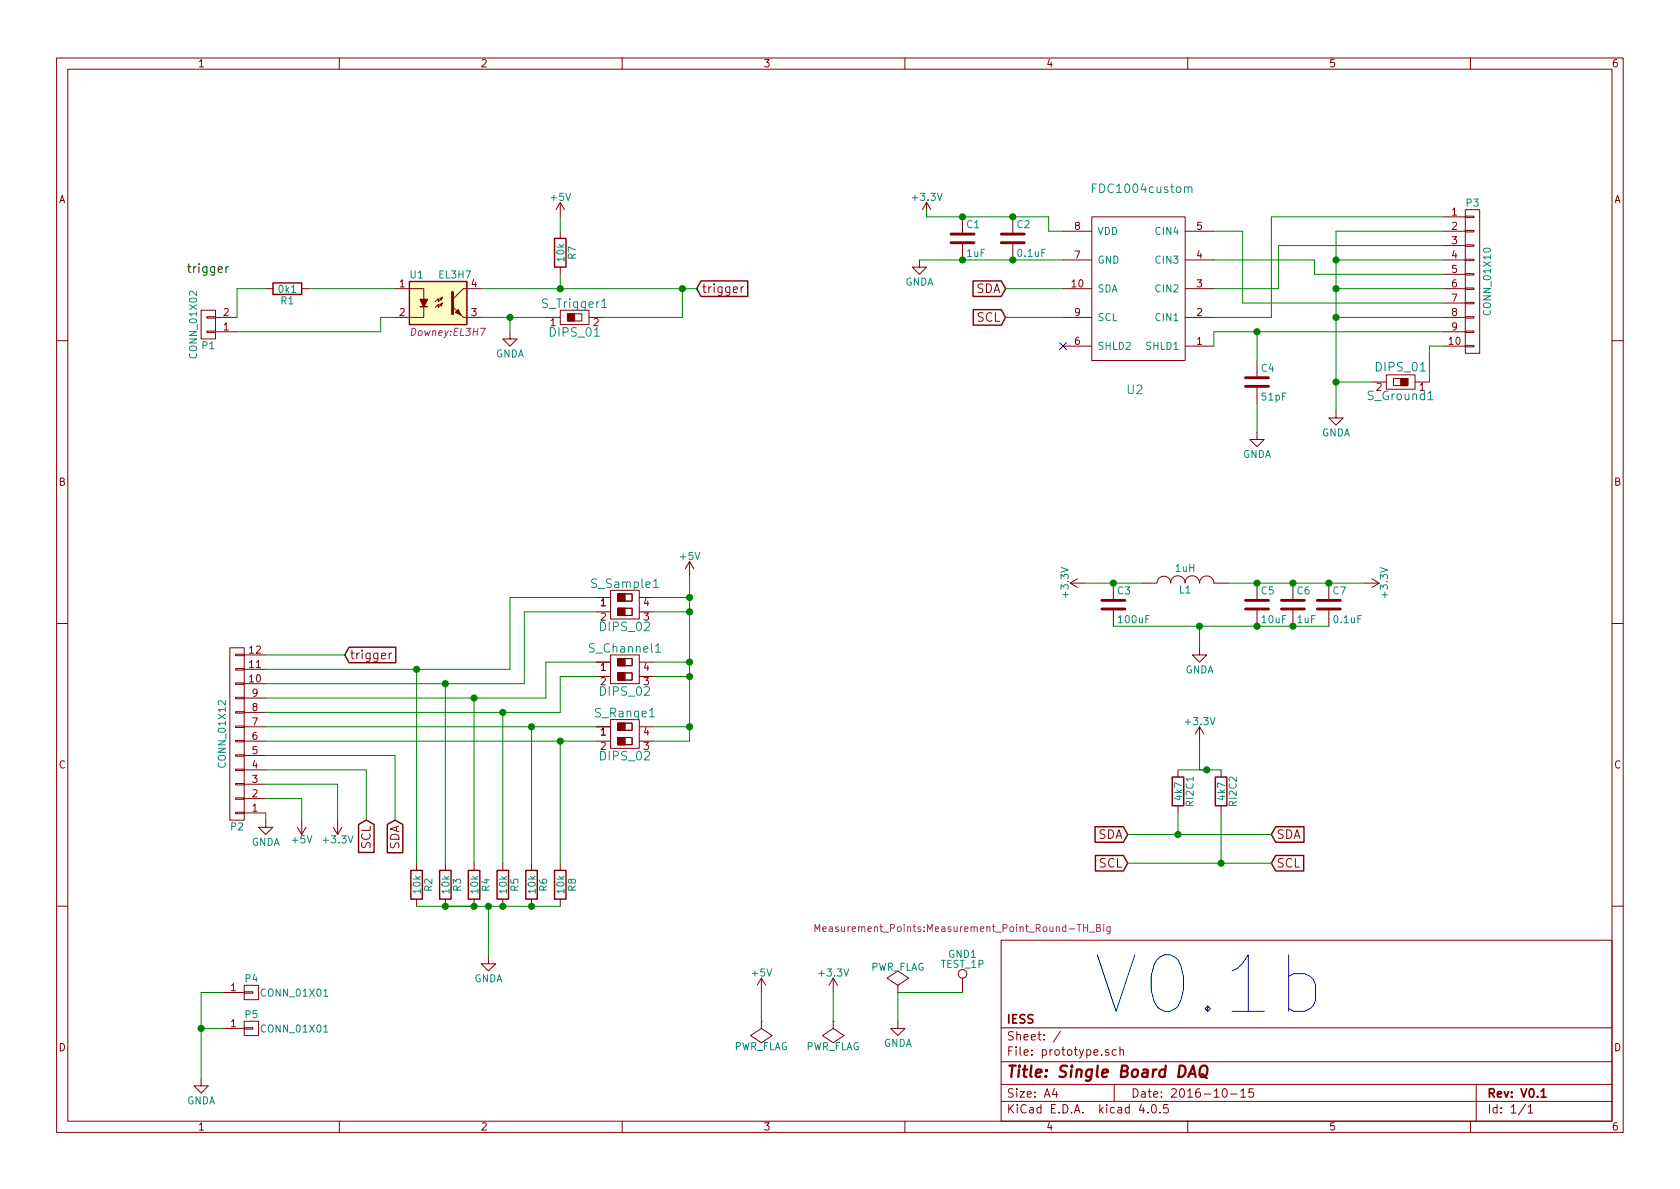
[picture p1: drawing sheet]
EESchema Schematic File Version 2
LIBS:power
LIBS:device
LIBS:transistors
LIBS:conn
LIBS:linear
LIBS:regul
LIBS:74xx
LIBS:cmos4000
LIBS:adc-dac
LIBS:memory
LIBS:xilinx
LIBS:microcontrollers
LIBS:dsp
LIBS:microchip
LIBS:analog_switches
LIBS:motorola
LIBS:texas
LIBS:intel
LIBS:audio
LIBS:interface
LIBS:digital-audio
LIBS:philips
LIBS:display
LIBS:cypress
LIBS:siliconi
LIBS:opto
LIBS:atmel
LIBS:contrib
LIBS:valves
LIBS:prototype-cache
EELAYER 25 0
EELAYER END
$Descr A4 11693 8268
encoding utf-8
Sheet 1 1
Title "Single Board DAQ"
Date "2016-10-15"
Rev "V0.1"
Comp "IESS"
Comment1 ""
Comment2 ""
Comment3 ""
Comment4 ""
$EndDescr
$Comp
L CONN_01X12 P2
U 1 1
P 1650 5100
F 0 "P2" H 1650 5750 50  0000 C CNN
F 1 "CONN_01X12" V 1750 5100 50  0000 C CNN
F 2 "Downey:3M_12POS_ribbon_conn" H 1650 5100 50  0001 C CNN
F 3 "" H 1650 5100 50  0000 C CNN
	1    1650 5100
	-1   0    0    1   
$EndComp
$Comp
L CONN_01X02 P1
U 1 1
P 1450 2250
F 0 "P1" H 1450 2400 50  0000 C CNN
F 1 "CONN_01X02" V 1550 2250 50  0000 C CNN
F 2 "Pin_Headers:Pin_Header_Straight_1x02_Pitch2.00mm" H 1450 2250 50  0001 C CNN
F 3 "" H 1450 2250 50  0000 C CNN
	1    1450 2250
	-1   0    0    1   
$EndComp
Text Label 1300 1900 0    60   ~ 0
trigger
$Comp
L R R1
U 1 1
P 2000 2000
F 0 "R1" V 2080 2000 50  0000 C CNN
F 1 "0k1" V 2000 2000 50  0000 C CNN
F 2 "Capacitors_SMD:C_0603_HandSoldering" V 1930 2000 50  0001 C CNN
F 3 "" H 2000 2000 50  0000 C CNN
	1    2000 2000
	0    1    1    0   
$EndComp
$Comp
L +5V #PWR01
U 1 1
P 3900 1500
F 0 "#PWR01" H 3900 1350 50  0001 C CNN
F 1 "+5V" H 3900 1640 50  0000 C CNN
F 2 "" H 3900 1500 50  0000 C CNN
F 3 "" H 3900 1500 50  0000 C CNN
	1    3900 1500
	1    0    0    -1  
$EndComp
$Comp
L R R7
U 1 1
P 3900 1750
F 0 "R7" V 3980 1750 50  0000 C CNN
F 1 "10k" V 3900 1750 50  0000 C CNN
F 2 "Capacitors_SMD:C_0603_HandSoldering" V 3830 1750 50  0001 C CNN
F 3 "" H 3900 1750 50  0000 C CNN
	1    3900 1750
	1    0    0    -1  
$EndComp
$Comp
L GNDA #PWR02
U 1 1
P 3550 2300
F 0 "#PWR02" H 3550 2050 50  0001 C CNN
F 1 "GNDA" H 3550 2150 50  0000 C CNN
F 2 "" H 3550 2300 50  0000 C CNN
F 3 "" H 3550 2300 50  0000 C CNN
	1    3550 2300
	1    0    0    -1  
$EndComp
Text GLabel 4850 2000 2    60   Input ~ 0
trigger
Text GLabel 2400 4550 2    60   Input ~ 0
trigger
$Comp
L DIPS_02 S_Range1
U 1 1
P 4350 5100
F 0 "S_Range1" V 4200 5100 60  0000 C CNN
F 1 "DIPS_02" V 4500 5100 60  0000 C CNN
F 2 "Buttons_Switches_ThroughHole:SW_DIP_x2_W7.62mm_Slide" H 4350 5100 60  0001 C CNN
F 3 "" H 4350 5100 60  0001 C CNN
	1    4350 5100
	0    1    1    0   
$EndComp
$Comp
L R R6
U 1 1
P 3700 6150
F 0 "R6" V 3780 6150 50  0000 C CNN
F 1 "10k" V 3700 6150 50  0000 C CNN
F 2 "Capacitors_SMD:C_0603_HandSoldering" V 3630 6150 50  0001 C CNN
F 3 "" H 3700 6150 50  0000 C CNN
	1    3700 6150
	1    0    0    -1  
$EndComp
$Comp
L R R8
U 1 1
P 3900 6150
F 0 "R8" V 3980 6150 50  0000 C CNN
F 1 "10k" V 3900 6150 50  0000 C CNN
F 2 "Capacitors_SMD:C_0603_HandSoldering" V 3830 6150 50  0001 C CNN
F 3 "" H 3900 6150 50  0000 C CNN
	1    3900 6150
	1    0    0    -1  
$EndComp
$Comp
L GNDA #PWR03
U 1 1
P 3400 6650
F 0 "#PWR03" H 3400 6400 50  0001 C CNN
F 1 "GNDA" H 3400 6500 50  0000 C CNN
F 2 "" H 3400 6650 50  0000 C CNN
F 3 "" H 3400 6650 50  0000 C CNN
	1    3400 6650
	1    0    0    -1  
$EndComp
$Comp
L DIPS_02 S_Channel1
U 1 1
P 4350 4650
F 0 "S_Channel1" V 4200 4650 60  0000 C CNN
F 1 "DIPS_02" V 4500 4650 60  0000 C CNN
F 2 "Buttons_Switches_ThroughHole:SW_DIP_x2_W7.62mm_Slide" H 4350 4650 60  0001 C CNN
F 3 "" H 4350 4650 60  0001 C CNN
	1    4350 4650
	0    1    1    0   
$EndComp
$Comp
L DIPS_02 S_Sample1
U 1 1
P 4350 4200
F 0 "S_Sample1" V 4200 4200 60  0000 C CNN
F 1 "DIPS_02" V 4500 4200 60  0000 C CNN
F 2 "Buttons_Switches_ThroughHole:SW_DIP_x2_W7.62mm_Slide" H 4350 4200 60  0001 C CNN
F 3 "" H 4350 4200 60  0001 C CNN
	1    4350 4200
	0    1    1    0   
$EndComp
$Comp
L R R5
U 1 1
P 3500 6150
F 0 "R5" V 3580 6150 50  0000 C CNN
F 1 "10k" V 3500 6150 50  0000 C CNN
F 2 "Capacitors_SMD:C_0603_HandSoldering" V 3430 6150 50  0001 C CNN
F 3 "" H 3500 6150 50  0000 C CNN
	1    3500 6150
	1    0    0    -1  
$EndComp
$Comp
L R R4
U 1 1
P 3300 6150
F 0 "R4" V 3380 6150 50  0000 C CNN
F 1 "10k" V 3300 6150 50  0000 C CNN
F 2 "Capacitors_SMD:C_0603_HandSoldering" V 3230 6150 50  0001 C CNN
F 3 "" H 3300 6150 50  0000 C CNN
	1    3300 6150
	1    0    0    -1  
$EndComp
$Comp
L R R3
U 1 1
P 3100 6150
F 0 "R3" V 3180 6150 50  0000 C CNN
F 1 "10k" V 3100 6150 50  0000 C CNN
F 2 "Capacitors_SMD:C_0603_HandSoldering" V 3030 6150 50  0001 C CNN
F 3 "" H 3100 6150 50  0000 C CNN
	1    3100 6150
	1    0    0    -1  
$EndComp
$Comp
L R R2
U 1 1
P 2900 6150
F 0 "R2" V 2980 6150 50  0000 C CNN
F 1 "10k" V 2900 6150 50  0000 C CNN
F 2 "Capacitors_SMD:C_0603_HandSoldering" V 2830 6150 50  0001 C CNN
F 3 "" H 2900 6150 50  0000 C CNN
	1    2900 6150
	1    0    0    -1  
$EndComp
$Comp
L +5V #PWR04
U 1 1
P 4800 4000
F 0 "#PWR04" H 4800 3850 50  0001 C CNN
F 1 "+5V" H 4800 4140 50  0000 C CNN
F 2 "" H 4800 4000 50  0000 C CNN
F 3 "" H 4800 4000 50  0000 C CNN
	1    4800 4000
	1    0    0    -1  
$EndComp
$Comp
L +5V #PWR05
U 1 1
P 2100 5700
F 0 "#PWR05" H 2100 5550 50  0001 C CNN
F 1 "+5V" H 2100 5840 50  0000 C CNN
F 2 "" H 2100 5700 50  0000 C CNN
F 3 "" H 2100 5700 50  0000 C CNN
	1    2100 5700
	-1   0    0    1   
$EndComp
$Comp
L GNDA #PWR06
U 1 1
P 1850 5700
F 0 "#PWR06" H 1850 5450 50  0001 C CNN
F 1 "GNDA" H 1850 5550 50  0000 C CNN
F 2 "" H 1850 5700 50  0000 C CNN
F 3 "" H 1850 5700 50  0000 C CNN
	1    1850 5700
	1    0    0    -1  
$EndComp
$Comp
L +3.3V #PWR07
U 1 1
P 2350 5700
F 0 "#PWR07" H 2350 5550 50  0001 C CNN
F 1 "+3.3V" H 2350 5840 50  0000 C CNN
F 2 "" H 2350 5700 50  0000 C CNN
F 3 "" H 2350 5700 50  0000 C CNN
	1    2350 5700
	-1   0    0    1   
$EndComp
Text GLabel 2750 5700 3    60   Input ~ 0
SDA
Text GLabel 2550 5700 3    60   Input ~ 0
SCL
$Comp
L DIPS_01 S_Ground1
U 1 1
P 9750 2650
F 0 "S_Ground1" V 9650 2650 60  0000 C CNN
F 1 "DIPS_01" V 9850 2650 60  0000 C CNN
F 2 "Buttons_Switches_ThroughHole:SW_DIP_x1_W7.62mm_Slide" H 9750 2650 60  0001 C CNN
F 3 "" H 9750 2650 60  0001 C CNN
	1    9750 2650
	0    -1   -1   0   
$EndComp
$Comp
L DIPS_01 S_Trigger1
U 1 1
P 4000 2200
F 0 "S_Trigger1" V 3900 2200 60  0000 C CNN
F 1 "DIPS_01" V 4100 2200 60  0000 C CNN
F 2 "Buttons_Switches_ThroughHole:SW_DIP_x1_W7.62mm_Slide" H 4000 2200 60  0001 C CNN
F 3 "" H 4000 2200 60  0001 C CNN
	1    4000 2200
	0    1    1    0   
$EndComp
$Comp
L CONN_01X10 P3
U 1 1
P 10250 1950
F 0 "P3" H 10250 2500 50  0000 C CNN
F 1 "CONN_01X10" V 10350 1950 50  0000 C CNN
F 2 "Downey:SMD_DSUB_9_female" H 10250 1950 50  0001 C CNN
F 3 "" H 10250 1950 50  0000 C CNN
	1    10250 1950
	1    0    0    -1  
$EndComp
$Comp
L GNDA #PWR08
U 1 1
P 9300 2850
F 0 "#PWR08" H 9300 2600 50  0001 C CNN
F 1 "GNDA" H 9300 2700 50  0000 C CNN
F 2 "" H 9300 2850 50  0000 C CNN
F 3 "" H 9300 2850 50  0000 C CNN
	1    9300 2850
	1    0    0    -1  
$EndComp
$Comp
L FDC1004custom U2
U 1 1
P 7900 2200
F 0 "U2" H 7900 1700 60  0000 C CNN
F 1 "FDC1004custom" H 7950 3100 60  0000 C CNN
F 2 "Downey:SOIC_10_FDC1004" H 7950 2200 60  0001 C CNN
F 3 "" H 7950 2200 60  0001 C CNN
	1    7900 2200
	1    0    0    -1  
$EndComp
$Comp
L +3.3V #PWR09
U 1 1
P 6450 1500
F 0 "#PWR09" H 6450 1350 50  0001 C CNN
F 1 "+3.3V" H 6450 1640 50  0000 C CNN
F 2 "" H 6450 1500 50  0000 C CNN
F 3 "" H 6450 1500 50  0000 C CNN
	1    6450 1500
	1    0    0    -1  
$EndComp
$Comp
L GNDA #PWR010
U 1 1
P 6400 1800
F 0 "#PWR010" H 6400 1550 50  0001 C CNN
F 1 "GNDA" H 6400 1650 50  0000 C CNN
F 2 "" H 6400 1800 50  0000 C CNN
F 3 "" H 6400 1800 50  0000 C CNN
	1    6400 1800
	1    0    0    -1  
$EndComp
NoConn ~ 7400 2400
Text GLabel 7850 6000 0    60   Input ~ 0
SCL
Text GLabel 8850 5800 2    60   Input ~ 0
SDA
Text GLabel 8850 6000 2    60   Input ~ 0
SCL
$Comp
L R RI2C1
U 1 1
P 8200 5500
F 0 "RI2C1" V 8280 5500 50  0000 C CNN
F 1 "4k7" V 8200 5500 50  0000 C CNN
F 2 "Capacitors_SMD:C_0603_HandSoldering" V 8130 5500 50  0001 C CNN
F 3 "" H 8200 5500 50  0000 C CNN
	1    8200 5500
	1    0    0    -1  
$EndComp
$Comp
L R RI2C2
U 1 1
P 8500 5500
F 0 "RI2C2" V 8580 5500 50  0000 C CNN
F 1 "4k7" V 8500 5500 50  0000 C CNN
F 2 "Capacitors_SMD:C_0603_HandSoldering" V 8430 5500 50  0001 C CNN
F 3 "" H 8500 5500 50  0000 C CNN
	1    8500 5500
	1    0    0    -1  
$EndComp
$Comp
L +3.3V #PWR011
U 1 1
P 8350 5150
F 0 "#PWR011" H 8350 5000 50  0001 C CNN
F 1 "+3.3V" H 8350 5290 50  0000 C CNN
F 2 "" H 8350 5150 50  0000 C CNN
F 3 "" H 8350 5150 50  0000 C CNN
	1    8350 5150
	1    0    0    -1  
$EndComp
Text GLabel 7850 5800 0    60   Input ~ 0
SDA
$Comp
L +3.3V #PWR012
U 1 1
P 7550 4050
F 0 "#PWR012" H 7550 3900 50  0001 C CNN
F 1 "+3.3V" H 7550 4190 50  0000 C CNN
F 2 "" H 7550 4050 50  0000 C CNN
F 3 "" H 7550 4050 50  0000 C CNN
	1    7550 4050
	0    -1   -1   0   
$EndComp
$Comp
L +3.3V #PWR013
U 1 1
P 9500 4050
F 0 "#PWR013" H 9500 3900 50  0001 C CNN
F 1 "+3.3V" H 9500 4190 50  0000 C CNN
F 2 "" H 9500 4050 50  0000 C CNN
F 3 "" H 9500 4050 50  0000 C CNN
	1    9500 4050
	0    1    1    0   
$EndComp
$Comp
L INDUCTOR L1
U 1 1
P 8250 4050
F 0 "L1" V 8200 4050 50  0000 C CNN
F 1 "1uH" V 8350 4050 50  0000 C CNN
F 2 "Capacitors_SMD:C_0603_HandSoldering" H 8250 4050 50  0001 C CNN
F 3 "" H 8250 4050 50  0000 C CNN
	1    8250 4050
	0    -1   -1   0   
$EndComp
$Comp
L C C3
U 1 1
P 7750 4200
F 0 "C3" H 7775 4300 50  0000 L CNN
F 1 "100uF" H 7775 4100 50  0000 L CNN
F 2 "Capacitors_SMD:C_1206_HandSoldering" H 7788 4050 50  0001 C CNN
F 3 "" H 7750 4200 50  0000 C CNN
	1    7750 4200
	1    0    0    -1  
$EndComp
$Comp
L C C5
U 1 1
P 8750 4200
F 0 "C5" H 8775 4300 50  0000 L CNN
F 1 "10uF" H 8775 4100 50  0000 L CNN
F 2 "Capacitors_SMD:C_0603_HandSoldering" H 8788 4050 50  0001 C CNN
F 3 "" H 8750 4200 50  0000 C CNN
	1    8750 4200
	1    0    0    -1  
$EndComp
$Comp
L C C6
U 1 1
P 9000 4200
F 0 "C6" H 9025 4300 50  0000 L CNN
F 1 "1uF" H 9025 4100 50  0000 L CNN
F 2 "Capacitors_SMD:C_0603_HandSoldering" H 9038 4050 50  0001 C CNN
F 3 "" H 9000 4200 50  0000 C CNN
	1    9000 4200
	1    0    0    -1  
$EndComp
$Comp
L C C7
U 1 1
P 9250 4200
F 0 "C7" H 9275 4300 50  0000 L CNN
F 1 "0.1uF" H 9275 4100 50  0000 L CNN
F 2 "Capacitors_SMD:C_0603_HandSoldering" H 9288 4050 50  0001 C CNN
F 3 "" H 9250 4200 50  0000 C CNN
	1    9250 4200
	1    0    0    -1  
$EndComp
$Comp
L GNDA #PWR014
U 1 1
P 8350 4500
F 0 "#PWR014" H 8350 4250 50  0001 C CNN
F 1 "GNDA" H 8350 4350 50  0000 C CNN
F 2 "" H 8350 4500 50  0000 C CNN
F 3 "" H 8350 4500 50  0000 C CNN
	1    8350 4500
	1    0    0    -1  
$EndComp
$Comp
L C C1
U 1 1
P 6700 1650
F 0 "C1" H 6725 1750 50  0000 L CNN
F 1 "1uF" H 6725 1550 50  0000 L CNN
F 2 "Capacitors_SMD:C_0603_HandSoldering" H 6738 1500 50  0001 C CNN
F 3 "" H 6700 1650 50  0000 C CNN
	1    6700 1650
	1    0    0    -1  
$EndComp
$Comp
L C C2
U 1 1
P 7050 1650
F 0 "C2" H 7075 1750 50  0000 L CNN
F 1 "0.1uF" H 7075 1550 50  0000 L CNN
F 2 "Capacitors_SMD:C_0603_HandSoldering" H 7088 1500 50  0001 C CNN
F 3 "" H 7050 1650 50  0000 C CNN
	1    7050 1650
	1    0    0    -1  
$EndComp
$Comp
L C C4
U 1 1
P 8750 2650
F 0 "C4" H 8775 2750 50  0000 L CNN
F 1 "51pF" H 8775 2550 50  0000 L CNN
F 2 "Capacitors_SMD:C_0603_HandSoldering" H 8788 2500 50  0001 C CNN
F 3 "" H 8750 2650 50  0000 C CNN
	1    8750 2650
	1    0    0    -1  
$EndComp
$Comp
L GNDA #PWR015
U 1 1
P 8750 3000
F 0 "#PWR015" H 8750 2750 50  0001 C CNN
F 1 "GNDA" H 8750 2850 50  0000 C CNN
F 2 "" H 8750 3000 50  0000 C CNN
F 3 "" H 8750 3000 50  0000 C CNN
	1    8750 3000
	1    0    0    -1  
$EndComp
Text GLabel 7000 2000 0    60   Input ~ 0
SDA
Text GLabel 7000 2200 0    60   Input ~ 0
SCL
$Comp
L EL3H7 U1
U 1 1
P 3050 2100
F 0 "U1" H 2850 2300 50  0000 L CNN
F 1 "EL3H7" H 3050 2300 50  0000 L CNN
F 2 "Downey:EL3H7" H 2850 1900 50  0000 L CIN
F 3 "" H 3050 2100 50  0000 L CNN
	1    3050 2100
	1    0    0    -1  
$EndComp
$Comp
L GNDA #PWR016
U 1 1
P 6250 7100
F 0 "#PWR016" H 6250 6850 50  0001 C CNN
F 1 "GNDA" H 6250 6950 50  0000 C CNN
F 2 "" H 6250 7100 50  0000 C CNN
F 3 "" H 6250 7100 50  0000 C CNN
	1    6250 7100
	1    0    0    -1  
$EndComp
$Comp
L PWR_FLAG #FLG017
U 1 1
P 6250 6900
F 0 "#FLG017" H 6250 6995 50  0001 C CNN
F 1 "PWR_FLAG" H 6250 7080 50  0000 C CNN
F 2 "" H 6250 6900 50  0000 C CNN
F 3 "" H 6250 6900 50  0000 C CNN
	1    6250 6900
	1    0    0    -1  
$EndComp
$Comp
L PWR_FLAG #FLG018
U 1 1
P 5800 7100
F 0 "#FLG018" H 5800 7195 50  0001 C CNN
F 1 "PWR_FLAG" H 5800 7280 50  0000 C CNN
F 2 "" H 5800 7100 50  0000 C CNN
F 3 "" H 5800 7100 50  0000 C CNN
	1    5800 7100
	-1   0    0    1   
$EndComp
$Comp
L PWR_FLAG #FLG019
U 1 1
P 5300 7100
F 0 "#FLG019" H 5300 7195 50  0001 C CNN
F 1 "PWR_FLAG" H 5300 7280 50  0000 C CNN
F 2 "" H 5300 7100 50  0000 C CNN
F 3 "" H 5300 7100 50  0000 C CNN
	1    5300 7100
	-1   0    0    1   
$EndComp
$Comp
L +5V #PWR020
U 1 1
P 5300 6900
F 0 "#PWR020" H 5300 6750 50  0001 C CNN
F 1 "+5V" H 5300 7040 50  0000 C CNN
F 2 "" H 5300 6900 50  0000 C CNN
F 3 "" H 5300 6900 50  0000 C CNN
	1    5300 6900
	1    0    0    -1  
$EndComp
$Comp
L +3.3V #PWR021
U 1 1
P 5800 6900
F 0 "#PWR021" H 5800 6750 50  0001 C CNN
F 1 "+3.3V" H 5800 7040 50  0000 C CNN
F 2 "" H 5800 6900 50  0000 C CNN
F 3 "" H 5800 6900 50  0000 C CNN
	1    5800 6900
	1    0    0    -1  
$EndComp
$Comp
L CONN_01X01 P5
U 1 1
P 1750 7150
F 0 "P5" H 1750 7250 50  0000 C CNN
F 1 "CONN_01X01" H 2050 7150 50  0000 C CNN
F 2 "SMD_Packages:1Pin" H 1750 7150 50  0001 C CNN
F 3 "" H 1750 7150 50  0000 C CNN
	1    1750 7150
	1    0    0    -1  
$EndComp
$Comp
L CONN_01X01 P4
U 1 1
P 1750 6900
F 0 "P4" H 1750 7000 50  0000 C CNN
F 1 "CONN_01X01" H 2050 6900 50  0000 C CNN
F 2 "SMD_Packages:1Pin" H 1750 6900 50  0001 C CNN
F 3 "" H 1750 6900 50  0000 C CNN
	1    1750 6900
	1    0    0    -1  
$EndComp
$Comp
L GNDA #PWR022
U 1 1
P 1400 7500
F 0 "#PWR022" H 1400 7250 50  0001 C CNN
F 1 "GNDA" H 1400 7350 50  0000 C CNN
F 2 "" H 1400 7500 50  0000 C CNN
F 3 "" H 1400 7500 50  0000 C CNN
	1    1400 7500
	1    0    0    -1  
$EndComp
$Comp
L TEST_1P GND1
U 1 1
P 6700 6900
F 0 "GND1" H 6700 7170 50  0000 C CNN
F 1 "TEST_1P" H 6700 7100 50  0000 C CNN
F 2 "Measurement_Points:Measurement_Point_Round-TH_Big" H 6700 7350 50  0000 C CNN
F 3 "" H 6900 6900 50  0000 C CNN
	1    6700 6900
	1    0    0    -1  
$EndComp
Wire Wire Line
	1650 2300 2650 2300
Wire Wire Line
	2650 2300 2650 2200
Wire Wire Line
	2650 2200 2750 2200
Wire Wire Line
	2150 2000 2750 2000
Wire Wire Line
	1850 2000 1650 2000
Wire Wire Line
	1650 2000 1650 2200
Wire Wire Line
	3900 1600 3900 1500
Wire Wire Line
	3900 1900 3900 2000
Wire Wire Line
	3350 2000 4850 2000
Connection ~ 3900 2000
Wire Wire Line
	1850 4550 2400 4550
Connection ~ 4750 2000
Wire Wire Line
	3550 2300 3550 2200
Connection ~ 3550 2200
Wire Wire Line
	3350 2200 3800 2200
Wire Wire Line
	4750 2200 4750 2000
Wire Wire Line
	4150 5050 1850 5050
Wire Wire Line
	1850 5150 4150 5150
Wire Wire Line
	1850 4950 3900 4950
Wire Wire Line
	3900 4950 3900 4700
Wire Wire Line
	3900 4700 4150 4700
Wire Wire Line
	4150 4600 3800 4600
Wire Wire Line
	3800 4600 3800 4850
Wire Wire Line
	3800 4850 1850 4850
Wire Wire Line
	1850 4750 3650 4750
Wire Wire Line
	3650 4750 3650 4250
Wire Wire Line
	3650 4250 4150 4250
Wire Wire Line
	4150 4150 3550 4150
Wire Wire Line
	3550 4150 3550 4650
Wire Wire Line
	3550 4650 1850 4650
Wire Wire Line
	2900 6300 3900 6300
Connection ~ 3700 6300
Connection ~ 3300 6300
Connection ~ 3500 6300
Wire Wire Line
	3300 6300 3100 6300
Connection ~ 3100 6300
Connection ~ 3400 6300
Wire Wire Line
	3900 6000 3900 5150
Connection ~ 3900 5150
Wire Wire Line
	3700 6000 3700 5050
Connection ~ 3700 5050
Wire Wire Line
	3500 6000 3500 4950
Connection ~ 3500 4950
Wire Wire Line
	3300 6000 3300 4850
Connection ~ 3300 4850
Wire Wire Line
	3100 6000 3100 4750
Connection ~ 3100 4750
Wire Wire Line
	2900 6000 2900 4650
Connection ~ 2900 4650
Wire Wire Line
	4800 4000 4800 5150
Wire Wire Line
	4800 5150 4550 5150
Wire Wire Line
	4550 5050 4800 5050
Connection ~ 4800 5050
Wire Wire Line
	4550 4700 4800 4700
Connection ~ 4800 4700
Wire Wire Line
	4550 4600 4800 4600
Connection ~ 4800 4600
Wire Wire Line
	4550 4250 4800 4250
Connection ~ 4800 4250
Wire Wire Line
	4550 4150 4800 4150
Connection ~ 4800 4150
Wire Wire Line
	2750 5250 1850 5250
Wire Wire Line
	1850 5350 2550 5350
Wire Wire Line
	1850 5450 2350 5450
Wire Wire Line
	2350 5450 2350 5700
Wire Wire Line
	1850 5550 2100 5550
Wire Wire Line
	2100 5550 2100 5700
Wire Wire Line
	1850 5650 1850 5700
Wire Wire Line
	4200 2200 4750 2200
Wire Wire Line
	9950 2400 9950 2650
Wire Wire Line
	9550 2650 9300 2650
Connection ~ 9300 2650
Wire Wire Line
	8200 5350 8500 5350
Wire Wire Line
	8350 5150 8350 5350
Wire Wire Line
	8350 5350 8400 5350
Connection ~ 8400 5350
Wire Wire Line
	7850 5800 8850 5800
Wire Wire Line
	7850 6000 8850 6000
Wire Wire Line
	8200 5650 8200 5800
Connection ~ 8200 5800
Wire Wire Line
	8500 5650 8500 6000
Connection ~ 8500 6000
Wire Wire Line
	7550 4050 7950 4050
Connection ~ 7750 4050
Wire Wire Line
	8550 4050 9500 4050
Connection ~ 8750 4050
Connection ~ 9000 4050
Connection ~ 9250 4050
Wire Wire Line
	7750 4350 9250 4350
Connection ~ 8750 4350
Connection ~ 9000 4350
Wire Wire Line
	8350 4500 8350 4350
Connection ~ 8350 4350
Wire Wire Line
	7400 1600 7300 1600
Wire Wire Line
	7300 1600 7300 1500
Wire Wire Line
	7300 1500 6450 1500
Connection ~ 7050 1500
Connection ~ 6700 1500
Wire Wire Line
	6400 1800 7400 1800
Connection ~ 6700 1800
Wire Wire Line
	8750 2300 8750 2500
Wire Wire Line
	7400 2000 7000 2000
Wire Wire Line
	7000 2200 7400 2200
Wire Wire Line
	7050 1800 7050 1800
Connection ~ 7050 1800
Wire Wire Line
	6450 1500 6450 1450
Wire Wire Line
	3400 6650 3400 6300
Wire Wire Line
	8750 3000 8750 2800
Wire Wire Line
	6250 7100 6250 6900
Wire Wire Line
	5800 7100 5800 6900
Wire Wire Line
	5300 6900 5300 7100
Wire Wire Line
	9950 2400 10050 2400
Wire Wire Line
	10050 2300 8450 2300
Wire Wire Line
	8450 2300 8450 2400
Connection ~ 8750 2300
Wire Wire Line
	1550 6900 1400 6900
Wire Wire Line
	1550 7150 1400 7150
Wire Wire Line
	1400 6900 1400 7500
Connection ~ 1400 7150
Wire Wire Line
	6250 6900 6700 6900
Wire Wire Line
	8850 1500 8850 2200
Wire Wire Line
	8850 2200 8450 2200
Wire Wire Line
	8650 1600 8450 1600
Wire Wire Line
	10050 1500 8850 1500
Wire Wire Line
	8450 2000 8900 2000
Wire Wire Line
	8900 2000 8900 1700
Wire Wire Line
	8900 1700 10050 1700
Wire Wire Line
	8450 1800 9150 1800
Wire Wire Line
	9150 1800 9150 1900
Wire Wire Line
	9150 1900 10050 1900
Wire Wire Line
	10050 2100 8650 2100
Wire Wire Line
	8650 2100 8650 1600
Wire Wire Line
	9300 2850 9300 1600
Wire Wire Line
	9300 1600 10050 1600
Wire Wire Line
	10050 1800 9300 1800
Connection ~ 9300 1800
Wire Wire Line
	10050 2000 9300 2000
Connection ~ 9300 2000
Wire Wire Line
	10050 2200 9300 2200
Connection ~ 9300 2200
Wire Wire Line
	2550 5350 2550 5700
Wire Wire Line
	2750 5250 2750 5700
Text Notes 7600 7050 0    394  ~ 0
V0.1b\n
$EndSCHEMATC
